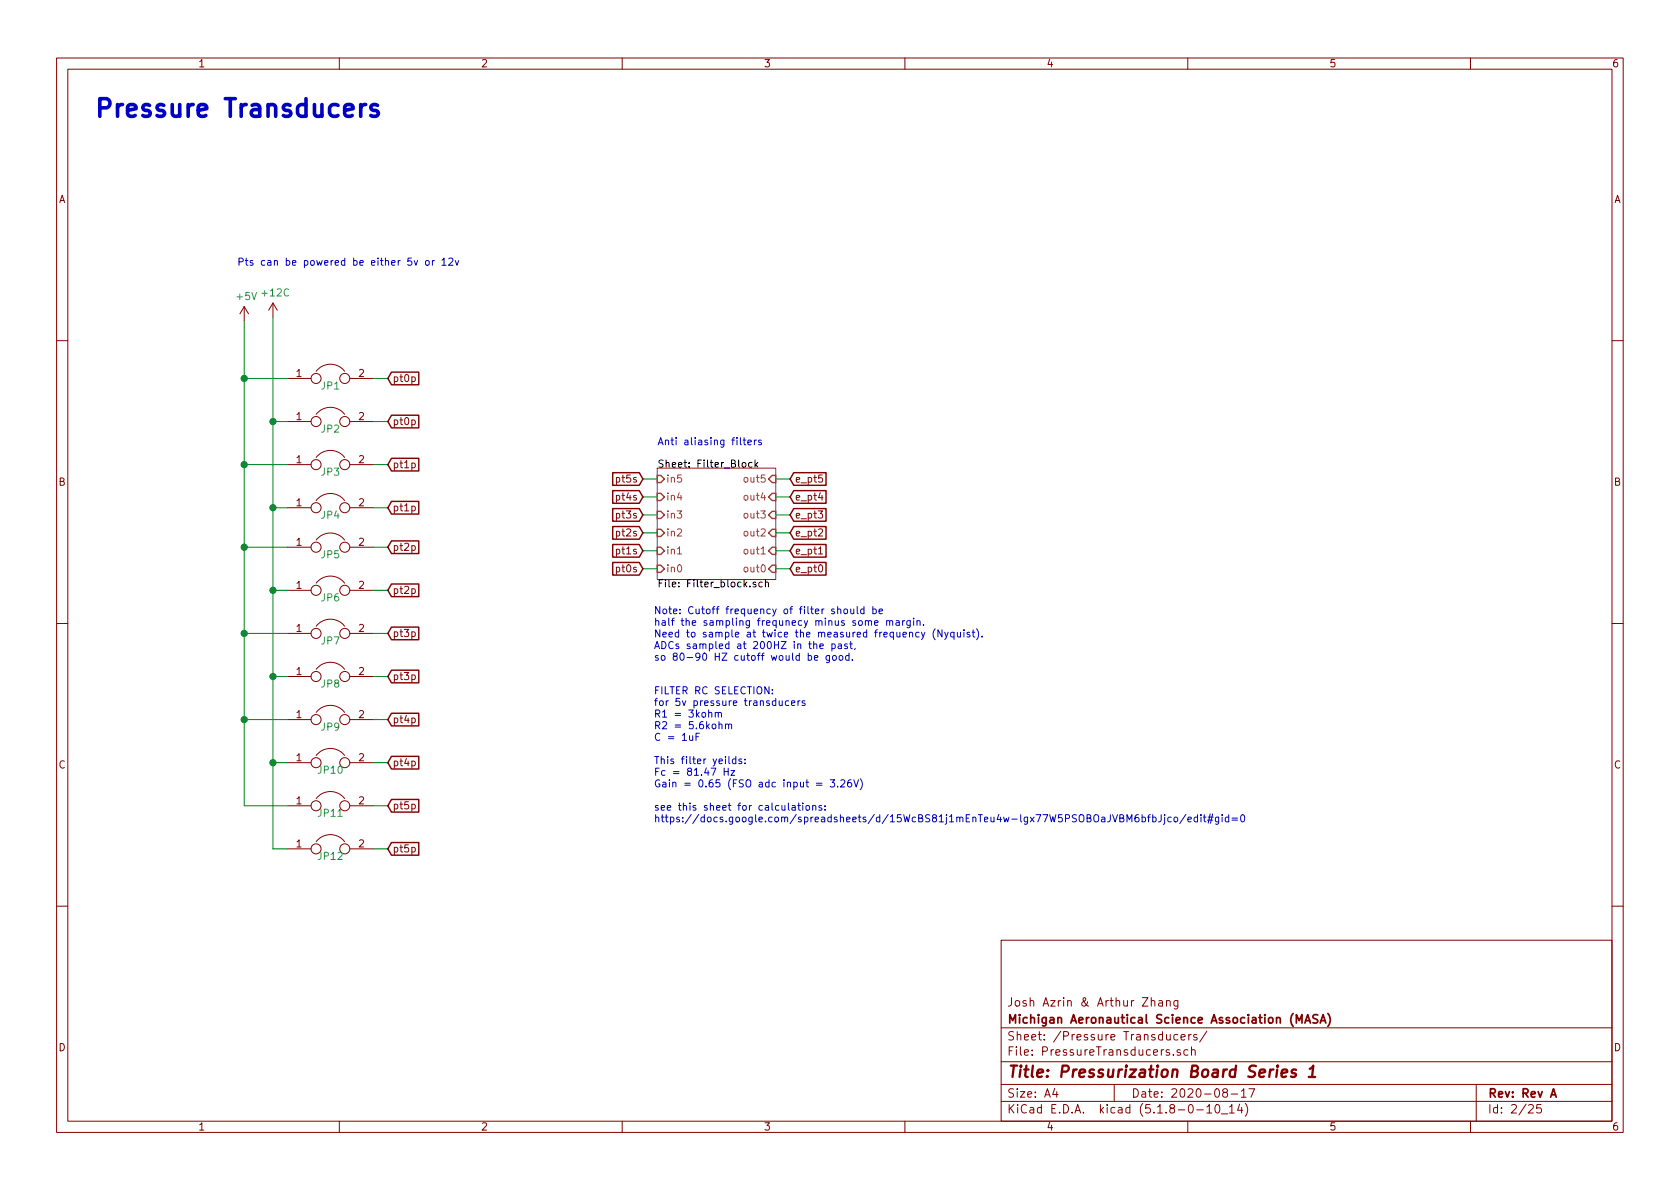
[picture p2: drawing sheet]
EESchema Schematic File Version 4
EELAYER 30 0
EELAYER END
$Descr A4 11693 8268
encoding utf-8
Sheet 2 25
Title "Pressurization Board Series 1"
Date "2020-08-17"
Rev "Rev A"
Comp "Michigan Aeronautical Science Association (MASA)"
Comment1 "Josh Azrin & Arthur Zhang"
Comment2 ""
Comment3 ""
Comment4 ""
$EndDescr
Text GLabel 5500 3825 2    50   Input ~ 0
e_pt1
Text GLabel 5500 3950 2    50   Input ~ 0
e_pt0
Wire Wire Line
	2000 2925 1900 2925
Wire Wire Line
	2000 2625 1700 2625
Wire Wire Line
	1700 2225 1700 2625
Connection ~ 1700 2625
Wire Wire Line
	1700 2625 1700 3225
Wire Wire Line
	2000 3225 1700 3225
Wire Wire Line
	1900 3525 2000 3525
Connection ~ 1900 2925
$Comp
L pressurization_series1-rescue:Jumper-Device JP1
U 1 1
P 2300 2625
F 0 "JP1" H 2300 2575 50  0000 C CNN
F 1 "Jumper" H 2300 2798 50  0001 C CNN
F 2 "KiCad:R_0603_1608Metric" H 2300 2625 50  0001 C CNN
F 3 "~" H 2300 2625 50  0001 C CNN
	1    2300 2625
	1    0    0    -1  
$EndComp
$Comp
L pressurization_series1-rescue:Jumper-Device JP2
U 1 1
P 2300 2925
F 0 "JP2" H 2300 2875 50  0000 C CNN
F 1 "Jumper" H 2300 3098 50  0001 C CNN
F 2 "KiCad:R_0603_1608Metric" H 2300 2925 50  0001 C CNN
F 3 "~" H 2300 2925 50  0001 C CNN
	1    2300 2925
	1    0    0    -1  
$EndComp
$Comp
L pressurization_series1-rescue:Jumper-Device JP3
U 1 1
P 2300 3225
F 0 "JP3" H 2300 3175 50  0000 C CNN
F 1 "Jumper" H 2300 3398 50  0001 C CNN
F 2 "KiCad:R_0603_1608Metric" H 2300 3225 50  0001 C CNN
F 3 "~" H 2300 3225 50  0001 C CNN
	1    2300 3225
	1    0    0    -1  
$EndComp
Wire Wire Line
	2600 2625 2700 2625
Wire Wire Line
	2600 2925 2700 2925
Wire Wire Line
	2600 3225 2700 3225
Wire Wire Line
	2600 3525 2700 3525
Wire Wire Line
	2000 4100 1900 4100
Wire Wire Line
	2000 3800 1700 3800
Connection ~ 1700 3800
Wire Wire Line
	1700 3800 1700 4400
Wire Wire Line
	2000 4400 1700 4400
Wire Wire Line
	1900 4700 2000 4700
Connection ~ 1900 4100
$Comp
L pressurization_series1-rescue:Jumper-Device JP5
U 1 1
P 2300 3800
F 0 "JP5" H 2300 3750 50  0000 C CNN
F 1 "Jumper" H 2300 3973 50  0001 C CNN
F 2 "KiCad:R_0603_1608Metric" H 2300 3800 50  0001 C CNN
F 3 "~" H 2300 3800 50  0001 C CNN
	1    2300 3800
	1    0    0    -1  
$EndComp
$Comp
L pressurization_series1-rescue:Jumper-Device JP6
U 1 1
P 2300 4100
F 0 "JP6" H 2300 4050 50  0000 C CNN
F 1 "Jumper" H 2300 4273 50  0001 C CNN
F 2 "KiCad:R_0603_1608Metric" H 2300 4100 50  0001 C CNN
F 3 "~" H 2300 4100 50  0001 C CNN
	1    2300 4100
	1    0    0    -1  
$EndComp
$Comp
L pressurization_series1-rescue:Jumper-Device JP7
U 1 1
P 2300 4400
F 0 "JP7" H 2300 4350 50  0000 C CNN
F 1 "Jumper" H 2300 4573 50  0001 C CNN
F 2 "KiCad:R_0603_1608Metric" H 2300 4400 50  0001 C CNN
F 3 "~" H 2300 4400 50  0001 C CNN
	1    2300 4400
	1    0    0    -1  
$EndComp
$Comp
L pressurization_series1-rescue:Jumper-Device JP8
U 1 1
P 2300 4700
F 0 "JP8" H 2300 4650 50  0000 C CNN
F 1 "Jumper" H 2300 4873 50  0001 C CNN
F 2 "KiCad:R_0603_1608Metric" H 2300 4700 50  0001 C CNN
F 3 "~" H 2300 4700 50  0001 C CNN
	1    2300 4700
	1    0    0    -1  
$EndComp
Wire Wire Line
	2600 3800 2700 3800
Wire Wire Line
	2600 4100 2700 4100
Wire Wire Line
	2600 4400 2700 4400
Wire Wire Line
	2600 4700 2700 4700
Wire Wire Line
	1900 2925 1900 3525
Connection ~ 1900 3525
Wire Wire Line
	1900 3525 1900 4100
Wire Wire Line
	1700 3225 1700 3800
Connection ~ 1700 3225
Wire Wire Line
	2000 5300 1900 5300
Wire Wire Line
	2000 5000 1700 5000
Connection ~ 1700 5000
Wire Wire Line
	1700 5000 1700 5600
Wire Wire Line
	2000 5600 1700 5600
Wire Wire Line
	1900 5300 1900 5900
Wire Wire Line
	1900 5900 2000 5900
Connection ~ 1900 5300
$Comp
L pressurization_series1-rescue:Jumper-Device JP9
U 1 1
P 2300 5000
F 0 "JP9" H 2300 4950 50  0000 C CNN
F 1 "Jumper" H 2300 5173 50  0001 C CNN
F 2 "KiCad:R_0603_1608Metric" H 2300 5000 50  0001 C CNN
F 3 "~" H 2300 5000 50  0001 C CNN
	1    2300 5000
	1    0    0    -1  
$EndComp
$Comp
L pressurization_series1-rescue:Jumper-Device JP10
U 1 1
P 2300 5300
F 0 "JP10" H 2300 5250 50  0000 C CNN
F 1 "Jumper" H 2300 5473 50  0001 C CNN
F 2 "KiCad:R_0603_1608Metric" H 2300 5300 50  0001 C CNN
F 3 "~" H 2300 5300 50  0001 C CNN
	1    2300 5300
	1    0    0    -1  
$EndComp
$Comp
L pressurization_series1-rescue:Jumper-Device JP11
U 1 1
P 2300 5600
F 0 "JP11" H 2300 5550 50  0000 C CNN
F 1 "Jumper" H 2300 5773 50  0001 C CNN
F 2 "KiCad:R_0603_1608Metric" H 2300 5600 50  0001 C CNN
F 3 "~" H 2300 5600 50  0001 C CNN
	1    2300 5600
	1    0    0    -1  
$EndComp
$Comp
L pressurization_series1-rescue:Jumper-Device JP12
U 1 1
P 2300 5900
F 0 "JP12" H 2300 5850 50  0000 C CNN
F 1 "Jumper" H 2300 6073 50  0001 C CNN
F 2 "KiCad:R_0603_1608Metric" H 2300 5900 50  0001 C CNN
F 3 "~" H 2300 5900 50  0001 C CNN
	1    2300 5900
	1    0    0    -1  
$EndComp
Wire Wire Line
	2600 5000 2700 5000
Wire Wire Line
	2600 5300 2700 5300
Wire Wire Line
	2600 5600 2700 5600
Wire Wire Line
	2600 5900 2700 5900
Wire Wire Line
	1900 4100 1900 4700
Wire Wire Line
	1700 4400 1700 5000
Connection ~ 1700 4400
Connection ~ 1900 4700
Wire Wire Line
	1900 4700 1900 5300
$Sheet
S 4575 3250 825  775 
U 5E67E090
F0 "Filter_Block" 50
F1 "Filter_block.sch" 50
F2 "in1" I L 4575 3825 50 
F3 "in0" I L 4575 3950 50 
F4 "out1" I R 5400 3825 50 
F5 "out0" I R 5400 3950 50 
F6 "in2" I L 4575 3700 50 
F7 "in3" I L 4575 3575 50 
F8 "in4" I L 4575 3450 50 
F9 "in5" I L 4575 3325 50 
F10 "out2" I R 5400 3700 50 
F11 "out3" I R 5400 3575 50 
F12 "out4" I R 5400 3450 50 
F13 "out5" I R 5400 3325 50 
$EndSheet
Text GLabel 5500 3575 2    50   Input ~ 0
e_pt3
Text GLabel 5500 3700 2    50   Input ~ 0
e_pt2
Text GLabel 5500 3325 2    50   Input ~ 0
e_pt5
Text GLabel 5500 3450 2    50   Input ~ 0
e_pt4
Text GLabel 2700 2625 2    50   Input ~ 0
pt0p
Text GLabel 2700 2925 2    50   Input ~ 0
pt0p
Text GLabel 2700 3225 2    50   Input ~ 0
pt1p
Text GLabel 2700 3525 2    50   Input ~ 0
pt1p
$Comp
L pressurization_series1-rescue:Jumper-Device JP4
U 1 1
P 2300 3525
F 0 "JP4" H 2300 3475 50  0000 C CNN
F 1 "Jumper" H 2300 3698 50  0001 C CNN
F 2 "KiCad:R_0603_1608Metric" H 2300 3525 50  0001 C CNN
F 3 "~" H 2300 3525 50  0001 C CNN
	1    2300 3525
	1    0    0    -1  
$EndComp
Text GLabel 2700 3800 2    50   Input ~ 0
pt2p
Text GLabel 2700 4100 2    50   Input ~ 0
pt2p
Text GLabel 2700 4400 2    50   Input ~ 0
pt3p
Text GLabel 2700 4700 2    50   Input ~ 0
pt3p
Text GLabel 2700 5000 2    50   Input ~ 0
pt4p
Text GLabel 2700 5300 2    50   Input ~ 0
pt4p
Text GLabel 2700 5600 2    50   Input ~ 0
pt5p
Text GLabel 2700 5900 2    50   Input ~ 0
pt5p
Text GLabel 4475 3325 0    50   Input ~ 0
pt5s
Text GLabel 4475 3450 0    50   Input ~ 0
pt4s
Text GLabel 4475 3575 0    50   Input ~ 0
pt3s
Text GLabel 4475 3700 0    50   Input ~ 0
pt2s
Text GLabel 4475 3825 0    50   Input ~ 0
pt1s
Text GLabel 4475 3950 0    50   Input ~ 0
pt0s
Text Notes 1650 1850 0    50   ~ 0
Pts can be powered be either 5v or 12v\n
Text Notes 4575 3100 0    50   ~ 0
Anti aliasing filters
$Comp
L pressurization_series1-rescue:+5V-power #PWR01
U 1 1
P 1700 2225
F 0 "#PWR01" H 1700 2075 50  0001 C CNN
F 1 "+5V" H 1715 2398 50  0000 C CNN
F 2 "" H 1700 2225 50  0001 C CNN
F 3 "" H 1700 2225 50  0001 C CNN
	1    1700 2225
	1    0    0    -1  
$EndComp
Wire Wire Line
	4575 3325 4475 3325
Wire Wire Line
	4575 3450 4475 3450
Wire Wire Line
	4575 3575 4475 3575
Wire Wire Line
	4575 3700 4475 3700
Wire Wire Line
	4575 3825 4475 3825
Wire Wire Line
	4575 3950 4475 3950
Wire Wire Line
	5500 3325 5400 3325
Wire Wire Line
	5500 3450 5400 3450
Wire Wire Line
	5500 3575 5400 3575
Wire Wire Line
	5500 3700 5400 3700
Wire Wire Line
	5500 3825 5400 3825
Wire Wire Line
	5500 3950 5400 3950
Text Notes 650  825  0    123  ~ 25
Pressure Transducers
$Comp
L pressurization_series1-rescue:+12C-power #PWR02
U 1 1
P 1900 2200
F 0 "#PWR02" H 1900 2050 50  0001 C CNN
F 1 "+12C" H 1915 2373 50  0000 C CNN
F 2 "" H 1900 2200 50  0001 C CNN
F 3 "" H 1900 2200 50  0001 C CNN
	1    1900 2200
	1    0    0    -1  
$EndComp
Wire Wire Line
	1900 2200 1900 2925
Text Notes 4550 4600 0    50   ~ 0
Note: Cutoff frequency of filter should be\nhalf the sampling frequnecy minus some margin.\nNeed to sample at twice the measured frequency (Nyquist).\nADCs sampled at 200HZ in the past,\nso 80-90 HZ cutoff would be good. 
Text Notes 4550 5725 0    50   ~ 0
FILTER RC SELECTION:\nfor 5v pressure transducers \nR1 = 3kohm\nR2 = 5.6kohm\nC = 1uF\n\nThis filter yeilds:\nFc = 81.47 Hz\nGain = 0.65 (FSO adc input = 3.26V)\n\nsee this sheet for calculations:\nhttps://docs.google.com/spreadsheets/d/15WcBS81j1mEnTeu4w-lgx77W5PSOBOaJVBM6bfbJjco/edit#gid=0
$EndSCHEMATC
